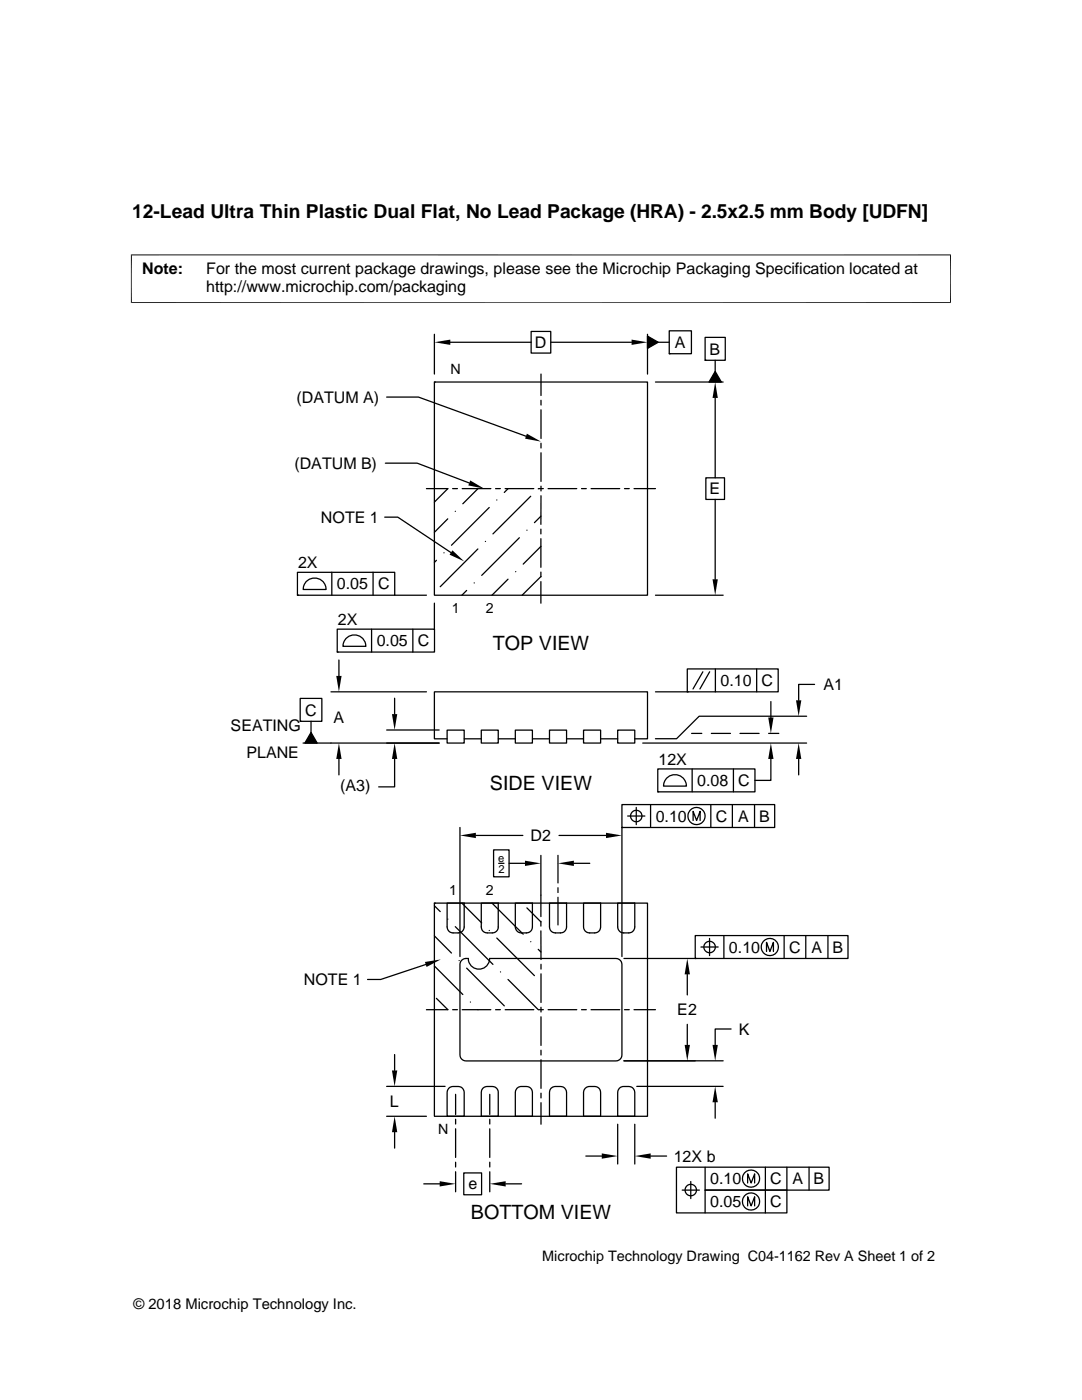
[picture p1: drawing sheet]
<svg xmlns="http://www.w3.org/2000/svg" width="216mm" height="279mm" viewBox="0 0 216 279" stroke-linecap="round" stroke-linejoin="round" font-family="sans-serif">
<g fill="none" stroke="#000" stroke-width=".25">
<path d="M77.2 79.2h6.3l21.5 7.9M86.7 76.2h42.5v42.6h-42.5zM86.7 76.2h.1M86.7 66.7v8M89.9 68.3h16.1M106 66.1h3.9v4.4h-3.9zM107.9 74.7v4.2M107.9 79.9v.9M109.9 68.3h16.1M129.2 67.1l2.1 1.2-2.1 1.2zM129.2 66.7v8M130.8 76.2h13.5"/>
<path d="M131.3 68.3h2.2M133.5 66h4.5v4.6h-4.5zM133.5 70.6h.1M140.7 67.3h4v4.6h-4zM140.7 71.9h.1M142.7 79.4v16M142.7 74.1l1.2 2.1h-2.4zM142.7 71.9v2.2M76.9 92.4h6.3l10.4 4M85.1 97.5h4.3l-2.7 2.7M90.3 97.5h1M92.2 97.5h5.7"/>
<path d="M95.4 97.5l-3 3M98.9 97.5h.9M99.1 99.8h.1M100.8 97.5h5.7M101.4 97.5l-.8 .8M105.9 99l-7.5 7.6M107.9 81.8v5.7M107.9 88.5v.9M107.9 90.4v5.7M107.9 97v1M107.9 98.9v5.7M108.4 97.5h-1"/>
<path d="M109.4 97.5h5.7M116 97.5h1M117.9 97.5h5.8M124.6 97.5h1M126.5 97.5h4.3M140.8 95.4h3.8v4.3h-3.8zM142.7 99.7v15.9M59.4 114.2h19.4v4.6h-19.4zM59.4 118.8h.1M61.2 115.9a2.3 2.3 0 0 1 2.5-.3 2.3 2.3 0 0 1 1.4 2h-4.6l.3-1.1zM66.2 114.2v4.6M74.4 114.2v4.6"/>
<path d="M76.8 103.2h2.6l10.6 7.1M78.7 118.8h6.4M87.1 111.8l-.4 .4M88.6 110.3h.1M89.3 103.5l-2.6 2.7M90.8 102h.1M93.1 117.8l-.9 1M94.6 116.3h.1M95.4 109.6l-7.6 7.5M96.9 108.1h.1M97.6 101.3l-7.5 7.5M101.4 115.6l-3.2 3.2"/>
<path d="M102.9 114.1h.1M103.6 107.3l-7.5 7.5M105.1 105.8h.1M107.9 105.6v1M107.9 107.5v5.7M107.9 114.2v.9M107.9 116.1v4.3M107.9 103l-1.3 1.3M108 115l-3.8 3.8M108 109l-3.6 3.6M130.8 118.8h13.5M59.9 139.4h4.3v4.6h-4.3z"/>
<path d="M66 138.1h19.1M67.3 125.6h19.4v4.5h-19.4zM67.3 130.1h.1M67.6 131.7v3.2M69.2 127.3a2.29 2.29 0 0 1 2.5-.4 2.29 2.29 0 0 1 1.3 2.1h-4.6l.4-1.2zM74.1 125.6v4.5M78.7 139.3v3.2M82.4 125.6v4.5M86.7 120.4v5.2M130.8 138.1h6.3M137.1 133.5h18.2v4.6h-18.2zM137.1 138.1h.1"/>
<path d="M140.3 134.1l-2 3.4M141.6 134.1l-1.9 3.4M142.7 133.5v4.6M151 133.5v4.6M162.5 136.6h-3.1v3.2M59.9 144h.1M62.1 144v2.2M62.1 146.2l1.2 2.1h-2.5zM67.6 151.5v3.1M77.2 145.7h10.4M78.7 151.5v5.5h-3.1M87.6 148.3h-27.1"/>
<path d="M89.2 145.7h3.4v2.6h-3.4zM89.2 147.4h-2.5v-9.3h42.5v9.3h-2.5M92.6 147.4h3.4M96 145.7h3.4v2.6h-3.4zM99.4 147.4h3.4M102.8 145.7h3.4v2.6h-3.4zM106.2 147.4h3.4M109.6 145.7h3.5v2.6h-3.5zM113.1 147.4h3.3M116.4 145.7h3.4v2.6h-3.4zM119.8 147.4h3.5M123.3 145.7h3.4v2.6h-3.4z"/>
<path d="M128.2 148.3h32.8M131.3 153.5h19.3v4.5h-19.3zM131.3 158h.1M133.2 155.2a2.29 2.29 0 0 1 2.4-.4 2.29 2.29 0 0 1 1.4 2.1h-4.6l.3-1.2zM138 146.4h2M138.1 153.5v4.5M141.9 146.4h3.9M146.3 153.5v4.5M147.7 146.4h3.8M153.4 146.4h2M153.8 151.5v4.2h-3.2M153.8 140v3.2"/>
<path d="M159.4 151.5v3.1M161 142.9h-21.5l-4.5 4.5h-4.2M91.8 165.1v25.8M95 166.7h9.3M98.5 169.6h3.1v5.4h-3.1zM99.5 172.3h1.1M101.6 172.3h3.2M107.9 170.7v12.2M111.3 170.7v5.5M111.3 177.2v.9M111.3 179.1v5.5M111.5 166.7h9.4"/>
<path d="M114.5 172.3h3.2M124.1 160.6h30.5v4.5h-30.5zM124.1 165.1h.1M124.1 165.1v25.8M125.2 162.9h3.5M127 161.1v3.5M129.8 160.6v4.5M138.3 163.7v-1.8l.7 1.8 .7-1.8v1.8M141.8 160.6v4.5M146.1 160.6v4.5M150.6 160.6v4.5M84.9 192.5l-8.9 3h-2.7"/>
<path d="M86.7 186.8l3.4 3.4M86.7 192.8l5.7 5.7M86.7 180.8l1.1 1.1M86.7 180.2h42.5v42.6h-42.5zM86.7 180.2h.1M87.1 199.2l2.3 2.3h-4.3M89.2 180.2h3.4v5.1a1.18 1.18 0 0 1-1.2 .9 1.84 1.84 0 0 1-2-.6l-.2-.6zM89.3 183.4h.1M90.8 184.9l7.6 7.6M91.6 191.7h.1M92.1 191.6a1.47 1.47 0 0 1 1.4-.3 2.13 2.13 0 0 0 2.1 2.1 2.13 2.13 0 0 0 2.1-2.1h25.2a1.19 1.19 0 0 1 1.2 1.2v18a1.19 1.19 0 0 1-1.2 1.2h-29.9a1.19 1.19 0 0 1-1.2-1.2v-18zM92.2 180.2l3.9 4"/>
<path d="M93.1 193.2l7.5 7.5M93.9 200h.1M96 180.2h3.4v4.8a1.16 1.16 0 0 1-1.2 1.2 1.84 1.84 0 0 1-2-.6l-.2-.6zM97.6 185.7h.1M98.2 180.2l6.2 6.2M99.1 187.2l7.5 7.5M99.9 194h.1M101.4 195.5l6 6M102.8 180.2h3.4v4.8a1.16 1.16 0 0 1-1.1 1.2 1.84 1.84 0 0 1-2.1-.6l-.2-.6zM105.1 181.2l2.8 2.8M105.9 187.9h.1M107.4 189.5l.5 .5"/>
<path d="M107.9 185.8v5.7M107.9 183.9v.9M107.9 192.4v1M107.9 194.4v5.7M109.6 180.2h3.5l-.1 5.1a1.18 1.18 0 0 1-1.2 .9 1.87 1.87 0 0 1-2-.6l-.2-.6zM116.4 180.2h3.4v4.8a1.16 1.16 0 0 1-1.1 1.2 1.84 1.84 0 0 1-2.1-.6l-.2-.6zM123.3 180.2h3.4l-.1 5.1a1.18 1.18 0 0 1-1.1 .9 1.84 1.84 0 0 1-2.1-.6l-.1-.6zM124.5 191.3h14.2M137.1 194.5v4.1M138.7 186.7h30.5v4.6h-30.5zM138.7 191.3h.1M139.9 189h3.4"/>
<path d="M141.6 187.3v3.4M144.4 186.7v4.6M153 189.9v-1.8l.6 1.8 .7-1.8v1.8M156.5 186.7v4.6M160.8 186.7v4.6M165.2 186.7v4.6M77.2 216.8h11.6M78.7 210.5v3.1M89.7 217.1a2.27 2.27 0 0 1 2.8 .3l.1 .6v4.8h-3.4v-4.8zM90.3 201.5h1M90.9 218.4v4M92.2 201.5h5.7"/>
<path d="M95.4 201.5h.1M96.5 217.1a2.3 2.3 0 0 1 2.8 .3l.1 .6v4.8h-3.4v-4.8l.2-.7zM97.7 218.4v4M98.9 201.5h.9M100.8 201.5h5.7M103.3 217.1a2.32 2.32 0 0 1 2.8 .3l.1 .6v4.8h-3.4v-4.8zM107.5 201.5h.9M107.9 201v1M107.9 202.9v5.7M107.9 209.6v.9M107.9 211.5v5.7M107.9 218.2v.9"/>
<path d="M109.4 201.5h5.7M110.1 217.1a2.31 2.31 0 0 1 2.8 .3l.2 .6v4.8h-3.5v-4.8l.2-.7zM116 201.5h1M116.9 217.1a2.3 2.3 0 0 1 2.8 .3l.1 .6v4.8h-3.4v-4.8l.3-.7zM117.9 201.5h5.8M123.7 217.1a2.27 2.27 0 0 1 2.8 .3l.2 .6v4.8h-3.4v-4.8zM124.5 211.7h19.8M124.6 201.5h1M126.5 201.5h4.3M127.1 216.8h17.2M137.1 204.4v4.1M142.7 220v3.2"/>
<path d="M145.9 205.4h-3.2v3.1M77.2 222.8h7.9M78.7 226v3.1M84.6 236.3h3.1M90.9 223.4v.9M90.9 225.3v5.7M90.9 231.9v1M90.9 233.8v4M92.5 234.1h3.6v4.3h-3.6zM97.7 223.4v.9M97.7 225.3v5.7M97.7 231.9v1"/>
<path d="M97.7 233.8v4M100.9 236.3h3.2M107.9 220.1v4.3M116.9 230.7h3.2M123.3 224.4v7.9M126.7 224.4v7.9M129.8 230.7h3.2M136.1 237.5h3.5M137.8 235.8v3.4M140.7 232.9v4.6h16.3v4.6h-22v-9.2h30.4v4.6h-24.7v4.6M149.2 236.1v-1.8l.7 1.8 .7-1.8v1.8M152.7 232.9v9.2"/>
<path d="M157 232.9v4.6M161.4 232.9v4.6M149.2 240.7v-1.9l.7 1.9 .7-1.9v1.9"/>
<circle cx="127" cy="162.9" r="1.14"/>
<circle cx="139" cy="162.9" r="1.72"/>
<circle cx="141.6" cy="189" r="1.14"/>
<circle cx="153.6" cy="189" r="1.71"/>
<circle cx="137.8" cy="237.5" r="1.14"/>
<circle cx="149.9" cy="239.8" r="1.72"/>
<circle cx="149.9" cy="235.2" r="1.72"/>
</g>
<g fill="#000">
<path d="M86.7 68.3l3.2-.5v1zM126 67.8l3.2 .5-3.2 .5zM129.2 67.1l2.1 1.2-2.1 1.2zM142.7 76.2l.5 3.2h-1zM142.7 74.1l1.2 2.1h-2.4zM93.8 95.9l2.8 1.6-3.1-.6zM105.1 86.6l2.8 1.5-3.1-.6zM90.3 109.8l2.3 2.2-2.9-1.3zM142.2 115.6h1l-.5 3.2zM67.1 134.9h1.1l-.6 3.2zM158.8 139.8h1.1l-.5 3.1zM62.1 146.2l1.2 2.1h-2.5z"/>
<path d="M67.6 148.3l.6 3.2h-1.1zM78.2 142.5h1.1l-.6 3.2zM78.7 148.3l.6 3.2h-1.1zM153.8 148.3l.5 3.2h-1zM153.3 143.2h1l-.5 3.2zM159.4 148.3l.5 3.2h-1.1zM91.8 166.7l3.2-.5v1.1zM104.8 171.8l3.1 .5-3.1 .5zM111.3 172.3l3.2-.5v1zM120.9 166.2l3.2 .5-3.2 .6zM84.8 192l3.2-.5-2.9 1.5zM137.1 191.3l.6 3.2h-1.1z"/>
<path d="M78.2 213.6h1.1l-.6 3.2zM136.6 208.5h1.1l-.6 3.2zM142.7 216.8l.5 3.2h-1zM142.2 208.5h1l-.5 3.2zM78.7 222.8l.6 3.2h-1.1zM87.7 235.7l3.2 .6-3.2 .5zM97.7 236.3l3.2-.6v1.1zM120.1 230.2l3.2 .5-3.2 .5zM126.7 230.7l3.1-.5v1z"/>
</g>
<path d="M26.1 50.9h163.7M26.2 50.8v9.7M189.7 50.8v9.7M26.1 60.4h163.7" fill="none" stroke="#000" stroke-width=".2"/>
<g font-size="3.9">
<text x="98.3" y="129.7">TOP VIEW</text>
<text x="97.8" y="157.6">SIDE VIEW</text>
<text x="93.9" y="243.2">BOTTOM VIEW</text>
</g>
<text font-size="3.8" x="26.4" y="43.5">12-Lead Ultra Thin Plastic Dual Flat, No Lead Package (HRA) - 2.5x2.5 mm Body [UDFN]</text>
<g font-size="3.2">
<text x="28.4" y="54.6">Note:</text>
<text x="41.1" y="58.3">http://www.microchip.com/packaging</text>
<text x="41.1" y="54.6">For the most current package drawings, please see the Microchip Packaging Specification located at</text>
<text x="106.7" y="69.4">D</text>
<text x="134.7" y="69.4">A</text>
<text x="141.6" y="70.8">B</text>
<text x="59.1" y="80.3">(DATUM A)</text>
<text x="58.7" y="93.6">(DATUM B)</text>
<text x="141.6" y="98.7">E</text>
<text x="64.1" y="104.4">NOTE 1</text>
<text x="59.5" y="113.4">2X</text>
<text x="67.2" y="117.6">0.05</text>
<text x="75.4" y="117.6">C</text>
<text x="67.4" y="124.8">2X</text>
<text x="75.2" y="129">0.05</text>
<text x="83.4" y="129">C</text>
<text x="143.8" y="136.9">0.10</text>
<text x="152" y="136.9">C</text>
<text x="164.3" y="137.7">A1</text>
<text x="60.9" y="142.8">C</text>
<text x="46" y="145.8">SEATING</text>
<text x="66.5" y="144.3">A</text>
<text x="49.2" y="151.3">PLANE</text>
<text x="131.4" y="152.7">12X</text>
<text x="67.9" y="157.8">(A3)</text>
<text x="139.1" y="156.9">0.08</text>
<text x="147.3" y="156.9">C</text>
<text x="105.9" y="167.9">D2</text>
<text x="130.8" y="164">0.10</text>
<text x="142.8" y="164">C</text>
<text x="147.3" y="164">A</text>
<text x="151.5" y="164">B</text>
<text x="145.5" y="190.1">0.10</text>
<text x="157.5" y="190.1">C</text>
<text x="161.9" y="190.1">A</text>
<text x="166.1" y="190.1">B</text>
<text x="60.6" y="196.6">NOTE 1</text>
<text x="135.1" y="202.6">E2</text>
<text x="147.4" y="206.5">K</text>
<text x="77.8" y="220.9">L</text>
<text x="134.4" y="231.8">12X b</text>
<text x="93.5" y="237.4">e</text>
<text x="141.7" y="236.4">0.10</text>
<text x="153.7" y="236.4">C</text>
<text x="158.2" y="236.4">A</text>
<text x="162.3" y="236.4">B</text>
<text x="141.7" y="240.9">0.05</text>
<text x="153.7" y="240.9">C</text>
</g>
<g font-size="2.9">
<text x="108.2" y="251.7">Microchip Technology Drawing C04-1162 Rev A Sheet 1 of 2</text>
<text x="26.6" y="261.3">© 2018 Microchip Technology Inc.</text>
</g>
<g font-size="2.8">
<text x="89.9" y="74.7">N</text>
<text x="90.1" y="122.4">1</text>
<text x="96.9" y="122.4">2</text>
<text x="89.6" y="178.6">1</text>
<text x="96.9" y="178.6">2</text>
<text x="87.5" y="226.4">N</text>
</g>
<g font-size="2.2">
<text x="99.4" y="172">e</text>
<text x="99.4" y="174.2">2</text>
</g>
</svg>
